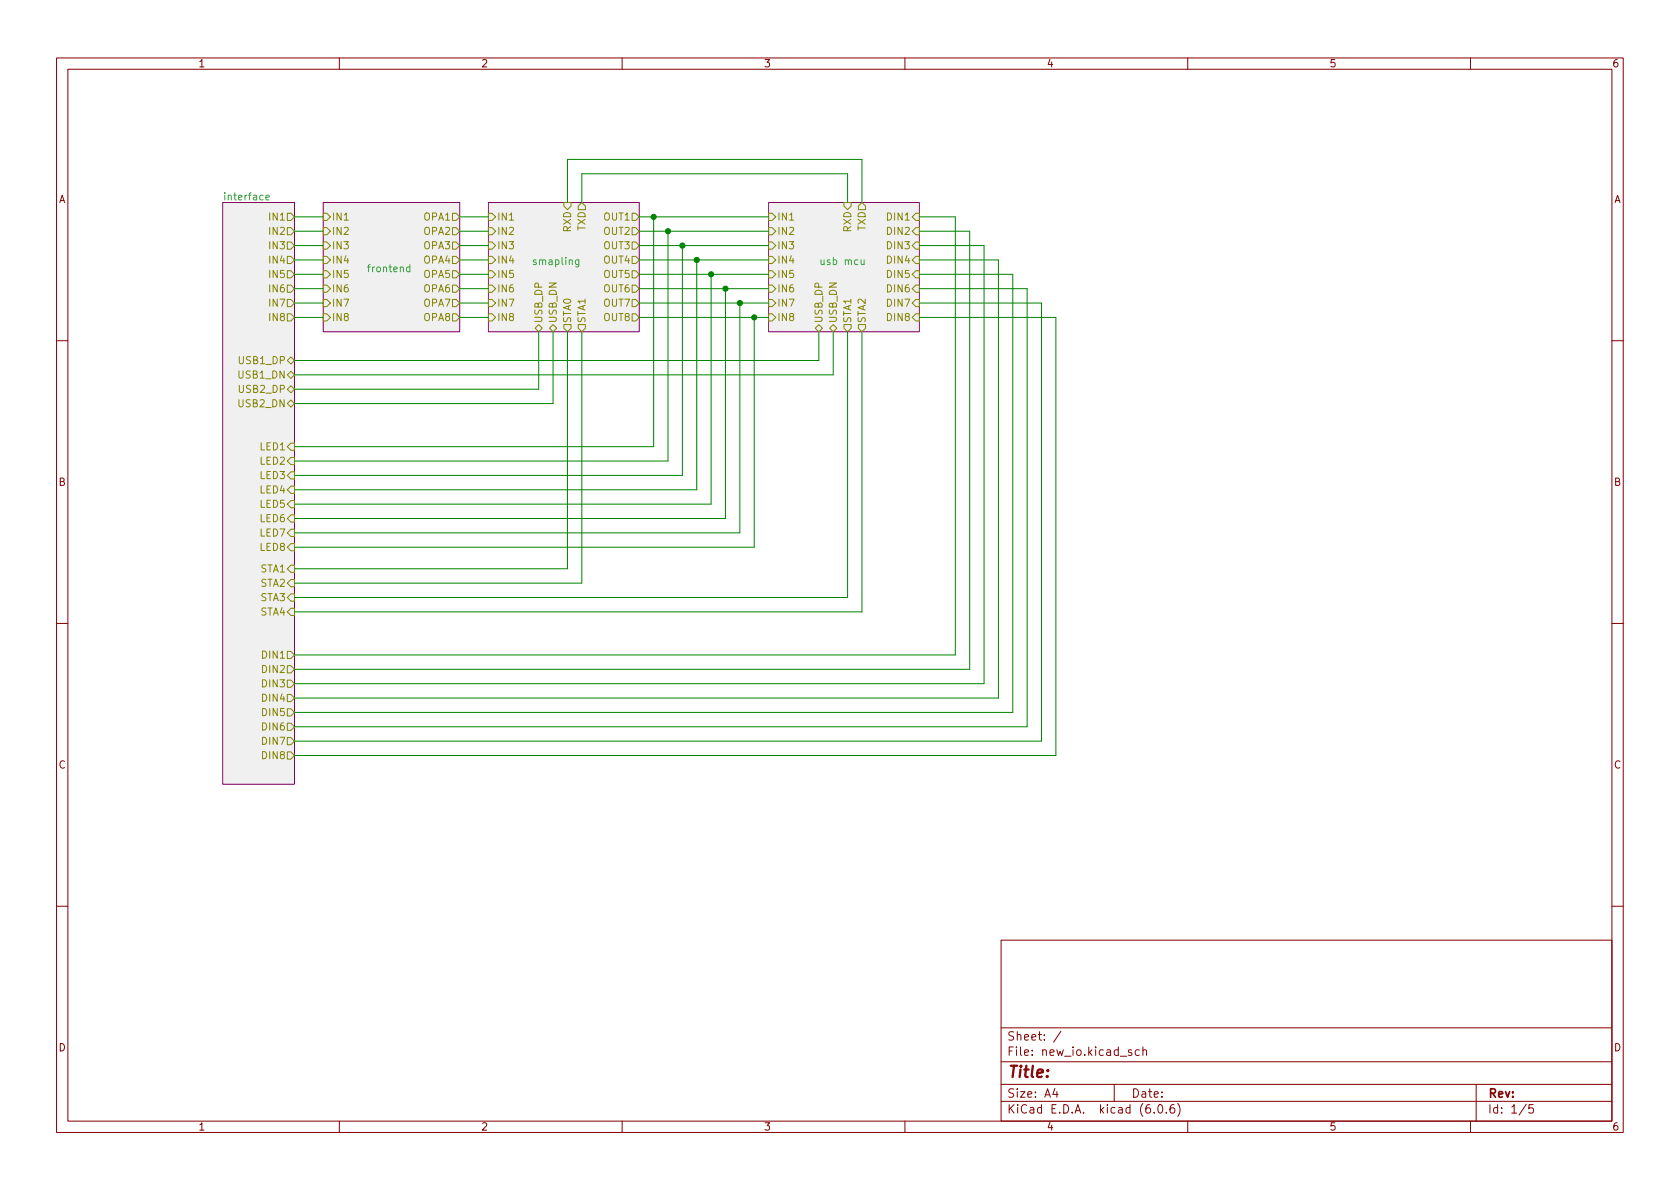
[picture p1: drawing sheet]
<svg xmlns="http://www.w3.org/2000/svg" width="297mm" height="210mm" viewBox="0 0 297 210" stroke-linecap="round" stroke-linejoin="round" font-family="sans-serif">
<g fill="none" stroke="#840000" stroke-width=".18">
<path d="M10 10.2h277v190.1h-277zM12 12.2h273v186.1h-273zM60 10.2v2M110 10.2v2M160 10.2v2M210 10.2v2M260 10.2v2M10 60.2h2M285 60.2h2M10 110.2h2M285 110.2h2M10 160.2h2"/>
<path d="M177 166.3h108v32h-108zM285 160.2h2M60 198.3v2M110 198.3v2M160 198.3v2M177 194.8h108M177 191.8h108M177 187.8h108M177 181.8h108M186.5 192.5l-.4 1h1M186.9 193v1M187.6 182.4l-1.3 1.9"/>
<path d="M197 191.8v3M200.1 185.7l-.4-.1-.2 .2 .1 .3 .5 .1v.4h-.6M201.4 185.7l-.4-.1-.3 .3v.4l.2 .3h.5M202.1 185.8l.2-.2 .3 .1 .1 .9M202.1 185.1v1.5M204.1 196.7v.1M204.9 195.4l.2-.1a.81 .81 0 0 1 .6 .7 .81 .81 0 0 1-.3 .8h-.2a.81 .81 0 0 1-.6-.6 .81 .81 0 0 1 .3-.8zM206.2 196.7v.1M207.6 195.3a.59 .59 0 0 0-.7 .7v.5l.1 .3h.4l.2-.1 .1-.5-.1-.2-.5-.1-.2 .3M208.2 195.1a1.72 1.72 0 0 1 0 2.3M210 198.3v2M260 198.3v2"/>
<path d="M261 191.8v6.5M269.9 195.3l-1.3 1.9M271.1 195.3h-.7l-.1 .7 .2-.1 .5 .1 .2 .2-.1 .5-.2 .1-.6-.1"/>
</g>
<g fill="#f0f0f0" stroke="#f0f0f0" stroke-width=".18">
<path d="M135.9 35.8h26.7v22.9h-26.7z"/>
<path d="M39.4 35.8h12.7v102.9h-12.7z"/>
<path d="M57.1 35.8h24.2v22.9h-24.2z"/>
<path d="M86.4 35.8h26.6v22.9h-26.6z"/>
</g>
<path d="M39.4 35.8h12.7v102.9h-12.7zM57.1 35.8h24.2v22.9h-24.2zM86.4 35.8h26.6v22.9h-26.6zM135.9 35.8h26.7v22.9h-26.7z" fill="none" stroke="#840084" stroke-width=".18"/>
<g fill="none" stroke="#848400" stroke-width=".18">
<path d="M50.8 37.7h.6l.7 .6-.7 .7h-.6zM57.1 37.7h.7l.6 .6-.6 .7h-.7zM80 37.7h.6l.7 .6-.7 .7h-.6zM86.4 37.7h.6l.6 .6-.6 .7h-.6zM99.7 35.8h1.3v.6l-.7 .7-.6-.7zM102.9 35.8l.6 .6v.7h-1.3v-.7zM111.8 37.7h.6l.6 .6-.6 .7h-.6zM135.9 37.7h.6l.7 .6-.7 .7h-.6zM149.2 35.8h1.3v.6l-.6 .7-.7-.7zM151.8 36.4l.6-.6 .6 .6v.7h-1.2zM161.9 37.7h.7v1.3h-.7l-.6-.7zM50.8 50.4h.6l.7 .6-.7 .7h-.6z"/>
<path d="M50.8 42.8h.6l.7 .6-.7 .7h-.6zM50.8 40.3h.6l.7 .6-.7 .6h-.6zM50.8 55.5h.6l.7 .6-.7 .7h-.6zM50.8 53h.6l.7 .6-.7 .6h-.6zM50.8 45.3h.6l.7 .7-.7 .6h-.6zM50.8 47.9h.6l.7 .6-.7 .6h-.6zM57.1 45.3h.7l.6 .7-.6 .6h-.7zM57.1 40.3h.7l.6 .6-.6 .6h-.7zM57.1 42.8h.7l.6 .6-.6 .7h-.7zM57.1 55.5h.7l.6 .6-.6 .7h-.7zM57.1 53h.7l.6 .6-.6 .6h-.7zM57.1 50.4h.7l.6 .6-.6 .7h-.7z"/>
<path d="M57.1 47.9h.7l.6 .6-.6 .6h-.7zM80 55.5h.6l.7 .6-.7 .7h-.6zM80 53h.6l.7 .6-.7 .6h-.6zM80 47.9h.6l.7 .6-.7 .6h-.6zM80 50.4h.6l.7 .6-.7 .7h-.6zM80 45.3h.6l.7 .7-.7 .6h-.6zM80 42.8h.6l.7 .6-.7 .7h-.6zM80 40.3h.6l.7 .6-.7 .6h-.6zM86.4 53h.6l.6 .6-.6 .6h-.6zM86.4 55.5h.6l.6 .6-.6 .7h-.6zM86.4 47.9h.6l.6 .6-.6 .6h-.6zM86.4 50.4h.6l.6 .6-.6 .7h-.6z"/>
<path d="M86.4 42.8h.6l.6 .6-.6 .7h-.6zM86.4 45.3h.6l.6 .7-.6 .6h-.6zM86.4 40.3h.6l.6 .6-.6 .6h-.6zM94.6 58l.6-.6 .7 .6-.7 .7zM97.8 57.4l.6 .6-.6 .7-.6-.7zM99.7 57.4h1.3v.6l-.7 .7-.6-.7zM102.2 57.4h1.3v.6l-.6 .7-.7-.7zM111.8 53h.6l.6 .6-.6 .6h-.6zM111.8 55.5h.6l.6 .6-.6 .7h-.6zM111.8 50.4h.6l.6 .6-.6 .7h-.6zM111.8 47.9h.6l.6 .6-.6 .6h-.6zM111.8 40.3h.6l.6 .6-.6 .6h-.6z"/>
<path d="M111.8 45.3h.6l.6 .7-.6 .6h-.6zM111.8 42.8h.6l.6 .6-.6 .7h-.6zM135.9 40.3h.6l.7 .6-.7 .6h-.6zM135.9 42.8h.6l.7 .6-.7 .7h-.6zM135.9 45.3h.6l.7 .7-.7 .6h-.6zM135.9 47.9h.6l.7 .6-.7 .6h-.6zM135.9 50.4h.6l.7 .6-.7 .7h-.6zM135.9 53h.6l.7 .6-.7 .6h-.6zM135.9 55.5h.6l.7 .6-.7 .7h-.6zM144.8 57.4l.6 .6-.6 .7-.7-.7zM147.3 57.4l.7 .6-.7 .7-.6-.7zM149.2 57.4h1.3v.6l-.6 .7-.7-.7z"/>
<path d="M151.8 57.4h1.2v.6l-.6 .7-.6-.7zM161.9 55.5h.7v1.3h-.7l-.6-.7zM161.9 53h.7v1.2h-.7l-.6-.6zM161.9 47.9h.7v1.2h-.7l-.6-.6zM161.9 42.8h.7v1.3h-.7l-.6-.7zM161.9 40.3h.7v1.2h-.7l-.6-.6zM161.9 50.4h.7v1.3h-.7l-.6-.7zM161.9 45.3h.7v1.3h-.7l-.6-.6zM50.8 66.3l.6-.6 .7 .6-.7 .6zM50.8 68.8l.6-.6 .7 .6-.7 .7zM50.8 71.4l.6-.7 .7 .7-.7 .6zM50.8 79l.6-.6h.7v1.2h-.7z"/>
<path d="M51.4 63.1l.7 .6-.7 .7-.6-.7zM50.8 96.8l.6-.7h.7v1.3h-.7zM51.4 80.9h.7v1.3h-.7l-.6-.7zM51.4 83.4h.7v1.3h-.7l-.6-.6zM51.4 86h.7v1.2h-.7l-.6-.6zM51.4 88.5h.7v1.3h-.7l-.6-.7zM51.4 91.1h.7v1.2h-.7l-.6-.6zM51.4 93.6h.7v1.3h-.7l-.6-.7zM51.4 99.9h.7v1.3h-.7l-.6-.6zM50.8 115.2h.6l.7 .6-.7 .7h-.6zM50.8 117.7h.6l.7 .7-.7 .6h-.6zM50.8 103.1l.6-.6h.7v1.3h-.7z"/>
<path d="M51.4 105h.7v1.3h-.7l-.6-.6zM51.4 107.6h.7v1.2h-.7l-.6-.6zM50.8 127.9h.6l.7 .6-.7 .7h-.6zM50.8 130.4h.6l.7 .7-.7 .6h-.6zM50.8 133h.6l.7 .6-.7 .6h-.6zM50.8 125.3h.6l.7 .7-.7 .6h-.6zM50.8 120.3h.6l.7 .6-.7 .6h-.6zM50.8 122.8h.6l.7 .6-.7 .7h-.6z"/>
</g>
<path d="M47 34.9l.6-.1v-.2l-.4-.1-.2 .2 .1 .6h.5M72.5 47.3l-.4-.1-.2 .3 .1 .5h.5M72.5 46.8v1.3M102.3 45.9v1.1l-.2 .2h-.3M102.3 46l-.3-.1-.3 .3 .2 .5h.4M152.2 45.9l.1 .8 .3 .1 .2-.1M152.8 45.9v.9" fill="none" stroke="#008484" stroke-width=".18"/>
<g fill="none" stroke="#008400" stroke-width=".18">
<path d="M52.1 38.3h5M81.3 38.3h5.1M100.3 35.8v-7.6h52.1v7.6M102.9 35.8v-5.1h47v5.1M113 38.3h22.9M115.6 38.3v40.7h-63.5M162.6 38.3h6.3v77.5h-116.8M52.1 56.1h5M52.1 43.4h5M52.1 40.9h5M52.1 53.6h5M52.1 51h5"/>
<path d="M52.1 48.5h5M52.1 46h5M81.3 56.1h5.1M81.3 43.4h5.1M81.3 40.9h5.1M81.3 53.6h5.1M81.3 51h5.1M81.3 48.5h5.1M81.3 46h5.1M95.2 58.7v10.1h-43.1M97.8 58.7v12.7h-45.7M100.3 58.7v41.9h-48.2"/>
<path d="M102.9 58.7v44.4h-50.8M113 56.1h22.9M113 43.4h22.9M113 40.9h22.9M113 53.6h22.9M113 51h22.9M113 48.5h22.9M113 46h22.9M118.1 40.9v40.6h-66M120.6 43.4v40.7h-68.5M123.2 46v40.6h-71.1M125.7 48.5v40.6h-73.6"/>
<path d="M128.3 51v40.7h-76.2M130.8 53.6v40.6h-78.7M133.3 56.1v40.7h-81.2M144.8 58.7v5h-92.7M147.3 58.7v7.6h-95.2M149.9 58.7v47h-97.8M152.4 58.7v49.5h-100.3M162.6 56.1h24.1v77.5h-134.6M162.6 40.9h8.8v77.5h-119.3M162.6 51h19v77.5h-129.5M162.6 53.6h21.5v77.5h-132M162.6 46h13.9v77.4h-124.4"/>
<path d="M162.6 48.5h16.5v77.5h-127M162.6 43.4h11.4v77.5h-121.9"/>
</g>
<g fill="#008400" stroke="#008400" stroke-width=".18">
<circle cx="133.3" cy="56.1" r=".46"/>
<circle cx="128.3" cy="51" r=".46"/>
<circle cx="130.8" cy="53.6" r=".46"/>
<circle cx="125.7" cy="48.5" r=".46"/>
<circle cx="123.2" cy="46" r=".46"/>
<circle cx="115.6" cy="38.3" r=".46"/>
<circle cx="120.6" cy="43.4" r=".46"/>
<circle cx="118.1" cy="40.9" r=".46"/>
</g>
<text font-size="2.8" fill="#840000" x="178" y="190.6">Title:</text>
<g font-size="2.1" fill="#840000">
<text x="178" y="184">Sheet: /</text>
<text x="178" y="186.7">File: new_io.kicad_sch</text>
<text x="178" y="196.9">KiCad E.D.A. kicad (6.0.6)</text>
<text x="178" y="194.1">Size: A4</text>
<text x="200" y="194.1">Date:</text>
<text x="263" y="194.1">Rev:</text>
<text x="263" y="196.9">Id: 1/5</text>
</g>
<g font-size="1.8" fill="#840000">
<text x="35" y="11.9">1</text>
<text x="85" y="11.9">2</text>
<text x="135" y="11.9">3</text>
<text x="185" y="11.9">4</text>
<text x="235" y="11.9">5</text>
<text x="285" y="11.9">6</text>
<text x="10.3" y="35.9">A</text>
<text x="285.3" y="35.9">A</text>
<text x="10.3" y="85.9">B</text>
<text x="285.3" y="85.9">B</text>
<text x="10.3" y="135.9">C</text>
<text x="285.3" y="135.9">C</text>
<text x="10.3" y="185.9">D</text>
<text x="285.3" y="185.9">D</text>
<text x="35" y="199.9">1</text>
<text x="85" y="199.9">2</text>
<text x="135" y="199.9">3</text>
<text x="185" y="199.9">4</text>
<text x="235" y="199.9">5</text>
<text x="285" y="199.9">6</text>
</g>
<g font-size="1.8" fill="#008484">
<text x="40" y="35.4">interface</text>
<text x="94.5" y="46.9">smapling</text>
<text x="145.3" y="46.9">usb mcu</text>
<text x="65.2" y="48.1">frontend</text>
</g>
<g font-size="1.8" fill="#848400">
<text x="47.9" y="39">IN1</text>
<text x="47.9" y="41.5">IN2</text>
<text x="58.6" y="41.5">IN2</text>
<text x="58.6" y="39">IN1</text>
<text x="75" y="41.5">OPA2</text>
<text x="75" y="39">OPA1</text>
<text x="87.8" y="39">IN1</text>
<text x="87.8" y="41.5">IN2</text>
<text x="101" y="41" transform="rotate(-90 101 41)">RXD</text>
<text x="103.5" y="40.8" transform="rotate(-90 103.5 40.8)">TXD</text>
<text x="106.9" y="39">OUT1</text>
<text x="106.9" y="41.5">OUT2</text>
<text x="137.4" y="39">IN1</text>
<text x="137.4" y="41.5">IN2</text>
<text x="150.5" y="41" transform="rotate(-90 150.5 41)">RXD</text>
<text x="153" y="40.8" transform="rotate(-90 153 40.8)">TXD</text>
<text x="157.1" y="39">DIN1</text>
<text x="157.1" y="41.5">DIN2</text>
<text x="47.9" y="44.1">IN3</text>
<text x="47.9" y="46.6">IN4</text>
<text x="58.6" y="46.6">IN4</text>
<text x="58.6" y="44.1">IN3</text>
<text x="75" y="46.6">OPA4</text>
<text x="75" y="44.1">OPA3</text>
<text x="87.8" y="44.1">IN3</text>
<text x="87.8" y="46.6">IN4</text>
<text x="106.9" y="46.6">OUT4</text>
<text x="106.9" y="44.1">OUT3</text>
<text x="137.4" y="44.1">IN3</text>
<text x="137.4" y="46.6">IN4</text>
<text x="157.1" y="44.1">DIN3</text>
<text x="157.1" y="46.6">DIN4</text>
<text x="47.9" y="51.7">IN6</text>
<text x="47.9" y="49.1">IN5</text>
<text x="58.6" y="51.7">IN6</text>
<text x="58.6" y="49.1">IN5</text>
<text x="75" y="49.1">OPA5</text>
<text x="75" y="51.7">OPA6</text>
<text x="87.8" y="49.1">IN5</text>
<text x="87.8" y="51.7">IN6</text>
<text x="106.9" y="51.7">OUT6</text>
<text x="106.9" y="49.1">OUT5</text>
<text x="137.4" y="49.1">IN5</text>
<text x="137.4" y="51.7">IN6</text>
<text x="157.1" y="49.1">DIN5</text>
<text x="157.1" y="51.7">DIN6</text>
<text x="47.9" y="56.8">IN8</text>
<text x="47.9" y="54.2">IN7</text>
<text x="58.6" y="56.8">IN8</text>
<text x="58.6" y="54.2">IN7</text>
<text x="75" y="56.8">OPA8</text>
<text x="75" y="54.2">OPA7</text>
<text x="87.8" y="54.2">IN7</text>
<text x="87.8" y="56.8">IN8</text>
<text x="95.9" y="57.2" transform="rotate(-90 95.9 57.2)">USB_DP</text>
<text x="98.4" y="57.2" transform="rotate(-90 98.4 57.2)">USB_DN</text>
<text x="101" y="57.2" transform="rotate(-90 101 57.2)">STA0</text>
<text x="103.5" y="57.2" transform="rotate(-90 103.5 57.2)">STA1</text>
<text x="106.9" y="54.2">OUT7</text>
<text x="106.9" y="56.8">OUT8</text>
<text x="137.4" y="54.2">IN7</text>
<text x="137.4" y="56.8">IN8</text>
<text x="145.4" y="57.2" transform="rotate(-90 145.4 57.2)">USB_DP</text>
<text x="148" y="57.2" transform="rotate(-90 148 57.2)">USB_DN</text>
<text x="150.5" y="57.2" transform="rotate(-90 150.5 57.2)">STA1</text>
<text x="153" y="57.2" transform="rotate(-90 153 57.2)">STA2</text>
<text x="157.1" y="56.8">DIN8</text>
<text x="157.1" y="54.2">DIN7</text>
<text x="42.5" y="64.4">USB1_DP</text>
<text x="42.4" y="66.9">USB1_DN</text>
<text x="42.5" y="69.5">USB2_DP</text>
<text x="42.4" y="72">USB2_DN</text>
<text x="46.1" y="79.6">LED1</text>
<text x="46.1" y="82.2">LED2</text>
<text x="46.1" y="84.7">LED3</text>
<text x="46.1" y="87.2">LED4</text>
<text x="46.1" y="89.8">LED5</text>
<text x="46.1" y="92.3">LED6</text>
<text x="46.1" y="94.9">LED7</text>
<text x="46.1" y="97.4">LED8</text>
<text x="46.1" y="101.2">STA1</text>
<text x="46.1" y="106.3">STA3</text>
<text x="46.1" y="103.8">STA2</text>
<text x="46.1" y="108.8">STA4</text>
<text x="46.6" y="116.5">DIN1</text>
<text x="46.6" y="119">DIN2</text>
<text x="46.6" y="121.5">DIN3</text>
<text x="46.6" y="124.1">DIN4</text>
<text x="46.6" y="129.2">DIN6</text>
<text x="46.6" y="131.7">DIN7</text>
<text x="46.6" y="126.6">DIN5</text>
<text x="46.6" y="134.2">DIN8</text>
</g>
</svg>
